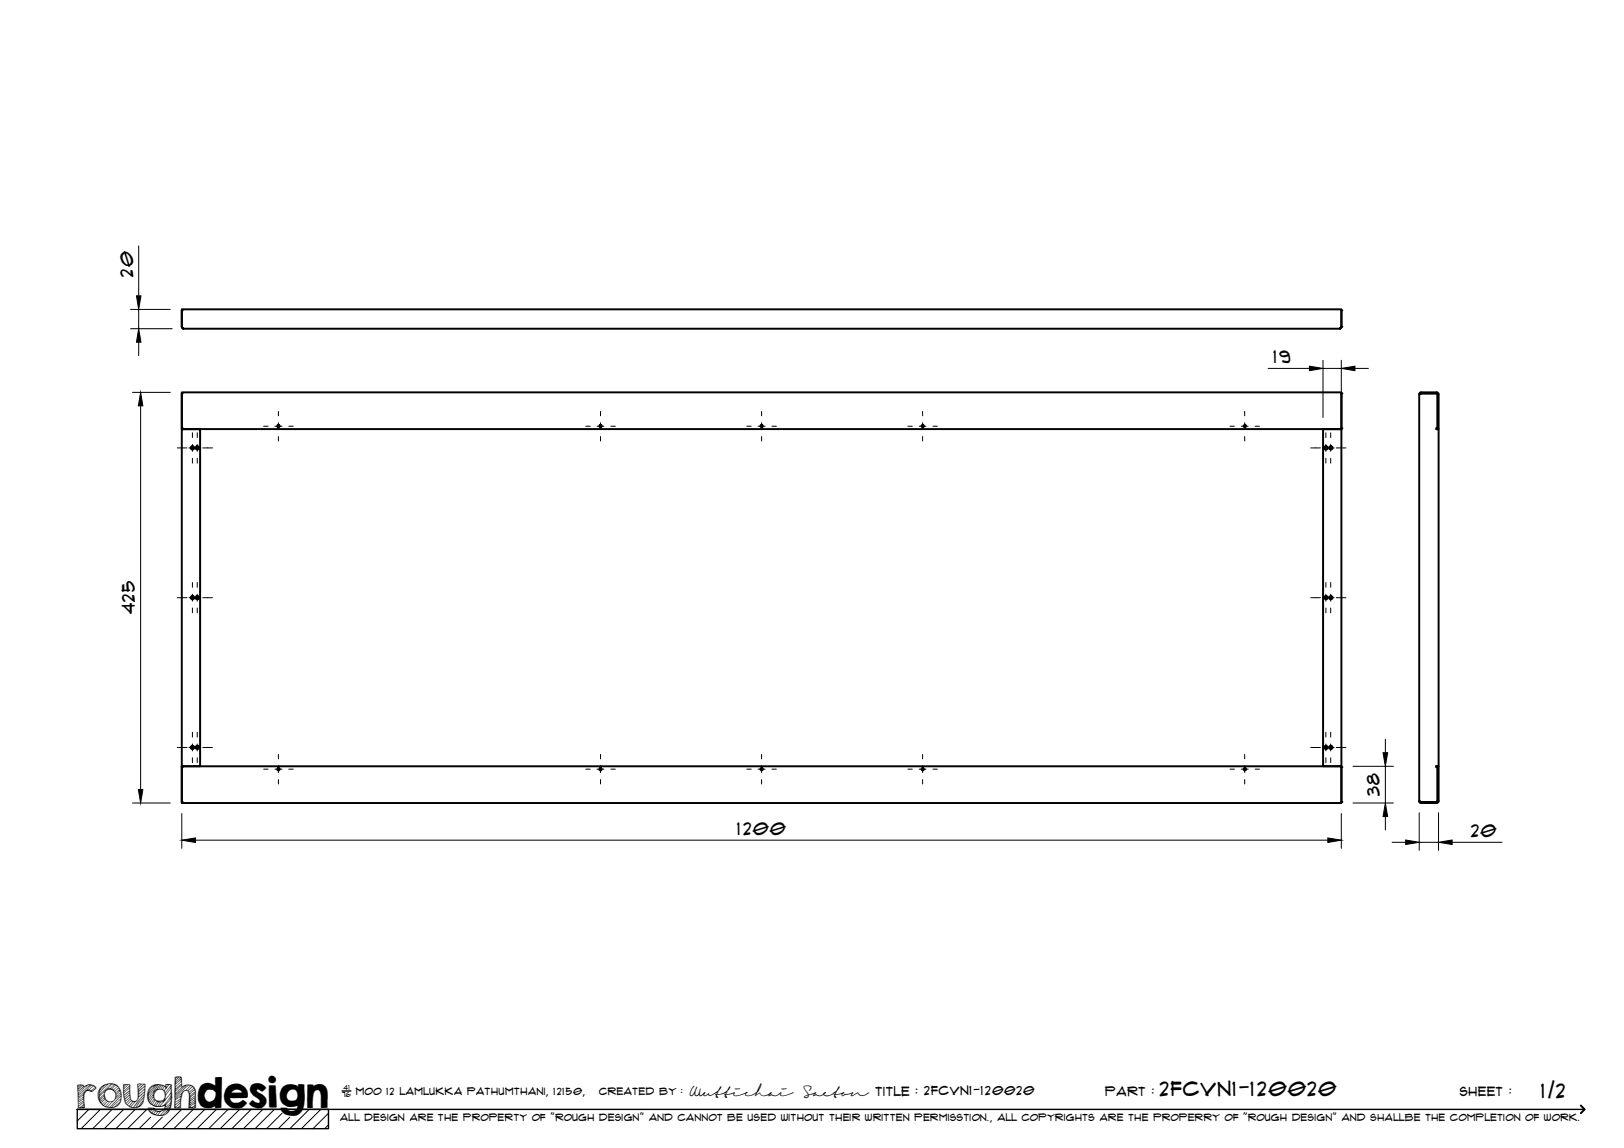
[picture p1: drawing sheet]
<svg xmlns="http://www.w3.org/2000/svg" width="420mm" height="297mm" viewBox="0 0 420 297" stroke-linecap="round" stroke-linejoin="round" font-family="sans-serif">
<!-- layer: Visible -->
<g fill="none" stroke="#000" stroke-width=".51">
<path d="M47 80.3v4.2M47 84.5v-4.5h300v4.5M47 84.5l.1 .4 .4 .2M47 84.5l.5 .6h299.1l.4-.6M347 80.3v4.2M347 84.5l-.1 .4-.4 .2M47 111h4.8v87.3h-4.8zM47 101.8v9.2M47 101.5h300v9.5h-300zM47.3 111h.1M342.3 111h4.7v87.3h-4.7zM346.8 111h.1"/>
<path d="M347 101.8v9.2M367.5 101.9l.2-.4-.3 .1-.2 .4M367.7 101.5h4l.4 .3 .1 9.2h-.3v-9l-.2-.2M371.7 101.8h-4l-.5 .2v105.3l.5 .2h4M371.7 101.8l.2 .2v8.8h-.3v.2h.6v87.3h-.6v.2h.3v8.8M47 198.3v9.2M47 198.3h300v9.5h-300zM47.3 198.3h.1M346.8 198.3h.1M347 198.3v9.2M367.2 207.3l.1 .3 .4 .2M367.5 207.4l.2 .1"/>
<path d="M371.7 207.5h-4v.3M371.9 207.3l-.2 .2M371.9 207.3v-9h.3v9M372.2 207.3l-.3 .4-.2 .1h-4"/>
<circle cx="49.8" cy="115.9" r=".43"/>
<circle cx="51" cy="115.9" r=".43"/>
<circle cx="72" cy="110.3" r=".31"/>
<circle cx="155.4" cy="110.3" r=".31"/>
<circle cx="197.1" cy="110.3" r=".31"/>
<circle cx="238.7" cy="110.3" r=".31"/>
<circle cx="322.1" cy="110.3" r=".31"/>
<circle cx="343.1" cy="115.9" r=".43"/>
<circle cx="344.3" cy="115.9" r=".43"/>
<circle cx="49.8" cy="154.6" r=".43"/>
<circle cx="51" cy="154.6" r=".43"/>
<circle cx="343.1" cy="154.6" r=".43"/>
<circle cx="344.3" cy="154.6" r=".43"/>
<circle cx="49.8" cy="193.4" r=".43"/>
<circle cx="51" cy="193.4" r=".43"/>
<circle cx="72" cy="199" r=".31"/>
<circle cx="155.4" cy="199" r=".31"/>
<circle cx="197.1" cy="199" r=".31"/>
<circle cx="238.7" cy="199" r=".31"/>
<circle cx="322.1" cy="199" r=".31"/>
<circle cx="343.1" cy="193.4" r=".43"/>
<circle cx="344.3" cy="193.4" r=".43"/>
</g>
<g fill="#000">
<circle cx="47" cy="80.3" r=".25"/>
<circle cx="347" cy="84.5" r=".25"/>
<circle cx="347" cy="80.3" r=".25"/>
<circle cx="47" cy="101.8" r=".25"/>
<circle cx="47" cy="110.8" r=".25"/>
<circle cx="347" cy="110.8" r=".25"/>
<circle cx="347" cy="101.8" r=".25"/>
<circle cx="47" cy="198.5" r=".25"/>
<circle cx="347" cy="198.5" r=".25"/>
<circle cx="47" cy="207.5" r=".25"/>
<circle cx="347" cy="207.5" r=".25"/>
</g>
<!-- layer: TitleBlock -->
<path d="M20 287h65v5h-65zM20 287h390M88.5 282.3h2.3" fill="none" stroke="#000" stroke-width=".36"/>
<path d="M409 286.1l1 .9-1 1" fill="none" stroke="#000" stroke-width=".51"/>
<g fill="none" stroke="#000" stroke-width=".26">
<path d="M23 287l-3 3.1M26 287l-5 5M29 287l-5 5M32 287l-5 5M35 287l-5 5M38 287l-5 5M39 289.1l-3 2.9M42 289.1l-3 2.9M47 287l-5 5M50 287l-5 5M53 287l-5 5M56 287l-5 5"/>
<path d="M59 287l-5 5M62 287l-5 5M65 287l-5 5M68 287l-5 5M71 287l-5 5M73 288l-4 4M75 289.1l-3 2.9M80 287l-5 5M83 287l-5 5M85 288l-4 4M85 291l-1 1"/>
</g>
<!-- layer: Smart Centers -->
<g fill="none" stroke="#000" stroke-width=".26">
<path d="M45.9 115.9h2.5M48.9 115.9h3M49.8 112v1.2M49.8 115v1.8M49.8 118.6v1.2M51 112v1.2M51 115v1.8M51 118.6v1.2M52.5 115.9h2.5M68.2 110.3h1.2M71.1 110.3h1.8M72 106.5v1.1"/>
<path d="M72 109.4v1.8M72 113v1.1M74.7 110.3h1.2M151.6 110.3h1.1M154.5 110.3h1.8M155.4 106.5v1.1M155.4 109.4v1.8M155.4 113v1.1M158.1 110.3h1.1M193.2 110.3h1.2M196.2 110.3h1.7M197 106.5v1.1"/>
<path d="M197 109.4v1.8M197 113v1.1M199.7 110.3h1.2M234.9 110.3h1.1M237.8 110.3h1.8M238.7 106.5v1.1M238.7 109.4v1.8M238.7 113v1.1M241.4 110.3h1.1M318.2 110.3h1.2M321.1 110.3h1.8M322 106.5v1.1"/>
<path d="M322 109.4v1.8M322 113v1.1M324.7 110.3h1.1M339.1 115.9h2.5M342.1 115.9h3.1M343 112v1.2M343 115v1.8M343 118.6v1.2M344.3 112v1.2M344.3 115v1.8M344.3 118.6v1.2M345.7 115.9h2.5"/>
<path d="M45.9 154.7h2.5M48.9 154.7h3M49.8 150.7v1.3M49.8 153.8v1.7M49.8 157.3v1.3M51 150.7v1.3M51 153.8v1.7M51 157.3v1.3M52.5 154.7h2.5M339.1 154.7h2.5M342.1 154.7h3.1M343 150.7v1.3"/>
<path d="M343 153.8v1.7M343 157.3v1.3M344.3 150.7v1.3M344.3 153.8v1.7M344.3 157.3v1.3M345.7 154.7h2.5M45.9 193.4h2.5M48.9 193.4h3M49.8 189.5v1.2M49.8 192.5v1.8M49.8 196.1v1.2M51 189.5v1.2"/>
<path d="M51 192.5v1.8M51 196.1v1.2M52.5 193.4h2.5M68.2 199h1.2M71.1 199h1.8M72 195.2v1.1M72 198.1v1.8M74.7 199h1.2M151.6 199h1.1M154.5 199h1.8M155.4 195.2v1.1M155.4 198.1v1.8"/>
<path d="M158.1 199h1.1M193.2 199h1.2M196.2 199h1.7M197 195.2v1.1M197 198.1v1.8M199.7 199h1.2M234.9 199h1.1M237.8 199h1.8M238.7 195.2v1.1M238.7 198.1v1.8M241.4 199h1.1M318.2 199h1.2"/>
<path d="M321.1 199h1.8M322 195.2v1.1M322 198.1v1.8M324.7 199h1.1M339.1 193.4h2.5M342.1 193.4h3.1M343 189.5v1.2M343 192.5v1.8M343 196.1v1.2M344.3 189.5v1.2M344.3 192.5v1.8M344.3 196.1v1.2"/>
<path d="M345.7 193.4h2.5M72 201.7v1.1M155.4 201.7v1.1M197 201.7v1.1M238.7 201.7v1.1M322 201.7v1.1"/>
</g>
<!-- layer: FD_Dimensions -->
<g fill="none" stroke="#000" stroke-width=".26">
<path d="M35.9 63.6v12.9M33.8 85.1h10.7M33.8 80.1h10.2M35.9 80.1v5M35.9 88.5v3.5M328.1 95.3h10.7M342.3 93.2v14.8M342.3 95.3h4.7M347 93.2v14.8M350.5 95.3h3.5M34.3 101.5h9.7M36.4 105v99.3"/>
<path d="M350 198.3h10.5M358.4 191.3v3.5M358.4 198.3v9.5M34.3 207.8h9.7M47 210.5v9M50.5 217.4h293M347 210.5v9M350 207.8h10.5M358.4 211.3v3.5M360.2 217.9h3.5M367.2 210.3v9.7M367.2 217.9h5"/>
<path d="M372.2 210.3v9.7M375.7 217.9h12.9"/>
</g>
<path d="M35.3 76.5h1.2l-.6 3.6zM35.9 85.1l.6 3.4h-1.2zM338.8 94.7l3.5 .6-3.5 .6zM347 95.3l3.5-.6v1.2zM36.4 101.5l.6 3.5h-1.2zM357.8 194.8h1.2l-.6 3.5zM35.8 204.3h1.2l-.6 3.5zM47 217.4l3.5-.6v1.2zM343.5 216.8l3.5 .6-3.5 .6zM358.4 207.8l.6 3.5h-1.2zM363.7 217.3l3.5 .6-3.5 .6zM372.2 217.9l3.5-.6v1.2z" fill="#000" stroke="#000" stroke-width=".26"/>
<text font-size="9.7" x="19.9" y="286.8">roughdesign</text>
<g font-size="5.3">
<text x="300.1" y="283.6">2FCVN1-120020</text>
<text x="398.7" y="284">1/2</text>
</g>
<g font-size="4.6">
<text x="34.4" y="71.7" transform="rotate(-90 34.4 71.7)">20</text>
<text x="329.5" y="93.9">19</text>
<text x="34.9" y="158.9" transform="rotate(-90 34.9 158.9)">425</text>
<text x="356.9" y="205.9" transform="rotate(-90 356.9 205.9)">38</text>
<text x="190.7" y="215.9">1200</text>
<text x="380.6" y="216.5">20</text>
</g>
<g font-size="3.4">
<text x="178.3" y="283.5">Wuttichai</text>
<text x="208.1" y="283.5">Saeton title : 2FCVN1-120020</text>
</g>
<g font-size="3.3">
<text x="286" y="283.5">Part :</text>
<text x="377.7" y="283.5">sheet :</text>
</g>
<g font-size="2.7">
<text x="92.1" y="283.3">moo 12 Lamlukka pathumthani, 12150,</text>
<text x="155" y="283.3">created by :</text>
</g>
<text font-size="2.6" x="88" y="290.1">all design are the property of &quot;rough design&quot; and cannot be used without their written permisstion., all copyrights are the properry of &quot;rough design&quot; and shallbe the completion of work.</text>
<g font-size="1.9">
<text x="88.5" y="283.9">76</text>
<text x="88.9" y="282.1">41</text>
</g>
</svg>
